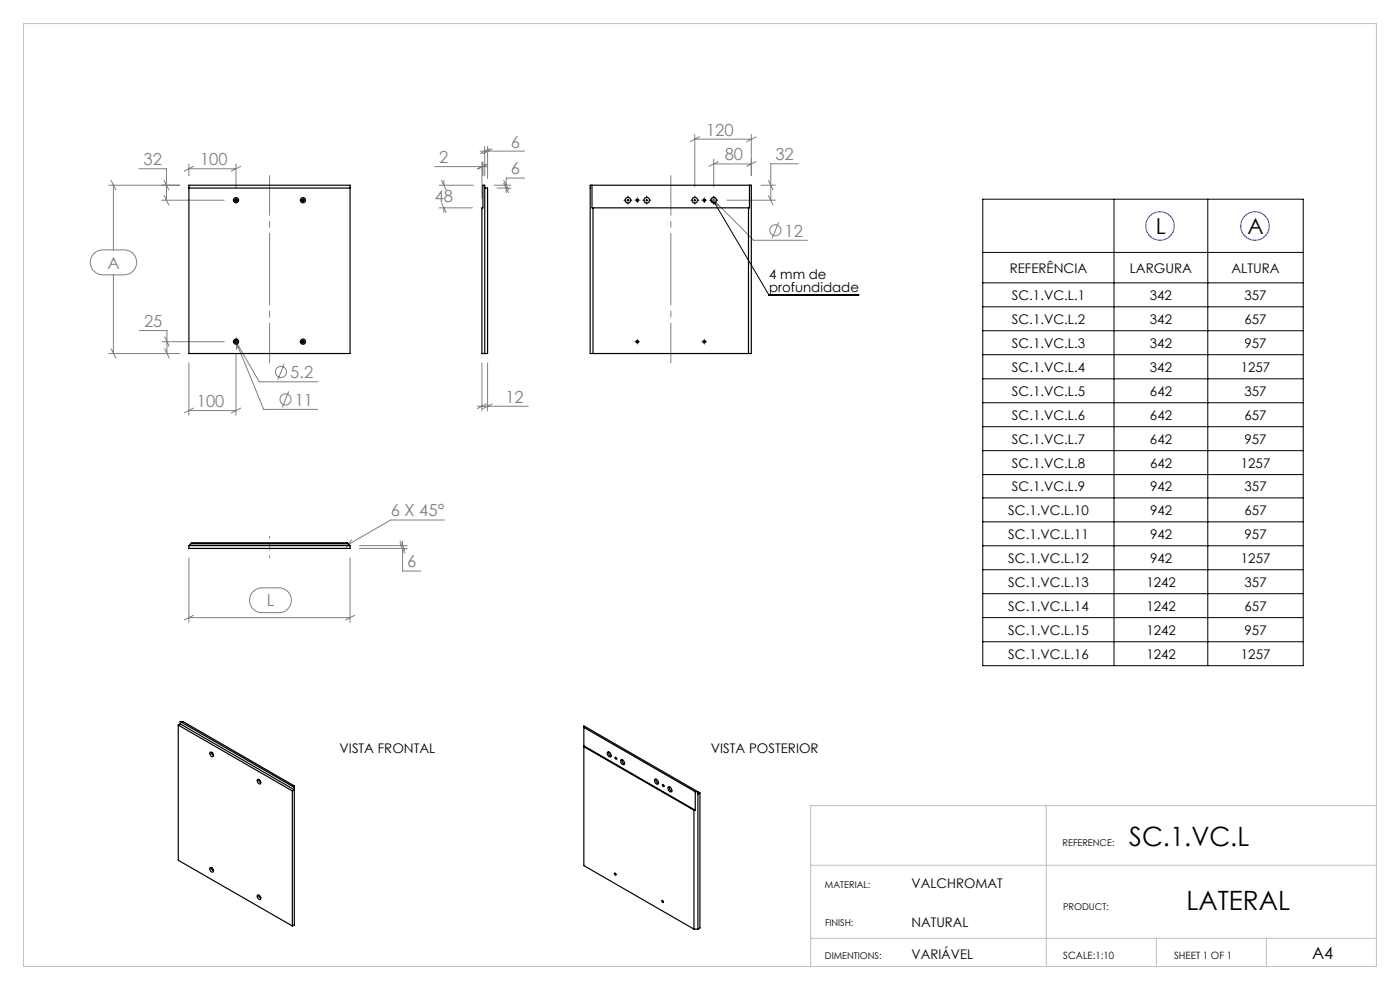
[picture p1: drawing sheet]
<svg xmlns="http://www.w3.org/2000/svg" width="297mm" height="210mm" viewBox="0 0 297 210" stroke-linecap="round" stroke-linejoin="round" font-family="sans-serif">
<g fill="none" stroke="#808080" stroke-width=".21">
<path d="M23.1 39.3h15M23.6 38.3l1 2M24.1 39.3v13.7M29.5 35.8h5.8v6.7M34.8 38.3l1 2M40.1 34.8v2.5M40.1 35.8h10M41.1 35.3l-2 1M50.1 34.8v5.2M51.1 35.3l-2 1M92.2 35.3h11.2M93.2 39.3h7.2"/>
<path d="M93.7 38.3l1 2M94.2 38.3v1M101.8 32.1h9.5M102.2 34.4v7.7M102.4 34.4v2.9M102.8 31.1v6.2M103.2 34.8l-2 1M103.4 31.1v6.8M103.4 34.8l-2 1M103.8 31.6l-2 1M104.4 31.6l-2 1M104.8 39.3h3.6"/>
<path d="M105.4 39.9h3M106.9 38.3l1 2M106.9 38.9l1 2M107.4 39.9v1M111.3 37.8h-3.9v1.5M147.4 28.5v11.1M147.4 29.5h12M148.4 29l-2 1M151.4 33.8v5.8M151.4 34.8h8M152.4 34.3l-2 1M159.4 28.5v8.8"/>
<path d="M160.4 34.3l-2 1M160.4 29l-2 1M161.4 39.3h3.1M163 38.3l1 2M169.4 34.7h-5.9v7.8M19.9 53.8l.2-.2a2.42 2.42 0 0 1 1.7-.6h4.6a2.65 2.65 0 0 1 2.6 2.7 2.65 2.65 0 0 1-2.6 2.6h-4.6a2.65 2.65 0 0 1-2.4-1.6 2.65 2.65 0 0 1 .5-2.9zM24.1 58.3v16.7M34.3 42.5h13.3M34.8 41.5l1 2M93.2 44.1h7M93.7 43.1l1 2M94.2 44.1v1"/>
<path d="M151 42l8.9 9h11.4M151.5 41.8l.7 2.1M154.2 42.5h10.3M163 41.5l1 2M165.2 47.2l-1.4 3.3M23.1 75h15M23.6 74l1 2M29.6 70.1h5.8v4.9M34.4 72.5h13.2M34.9 71.5l1 2M34.9 74l1 2M40.1 77v11.1"/>
<path d="M49.8 72l6.2 14.8h11.4M50 72.2l5 8.8h12.4M50.1 75v13.1M50.1 71.6l.2 2.2M50.4 71.9l-.2 2.2M60.3 77.2l-1.4 3.4M102.2 77v10.2M103.4 77v10.2M40.1 87.1h10M41.1 86.6l-2 1M51.1 86.6l-2 1M61.2 83l-1.3 3.4"/>
<path d="M101.2 86.2h10.9M103.2 85.7l-2 1M104.4 85.7l-2 1M40.1 118.3v13.7M74.3 118.3v13.7M74.6 114.5l-1.3 1.9M76.3 115.7h10.1M76.3 116.3h10.1M84.9 114.8l1 1.9M84.9 115.3l1 2M85.4 116.3v4.8h3.9M85.4 114.8v.9"/>
<path d="M94.3 110.3h-11.4l-8.9 5.2M40.1 131h34.2M41.1 130.5l-2 1M53.6 125.6l.3-.3a2.42 2.42 0 0 1 1.7-.6h3.6a2.63 2.63 0 0 1 2.6 2.6 2.63 2.63 0 0 1-2.6 2.7h-3.6a2.65 2.65 0 0 1-2.4-1.6 2.65 2.65 0 0 1 .4-2.8zM75.3 130.5l-2 1"/>
<circle cx="164.5" cy="48.9" r="1.18"/>
<circle cx="59.6" cy="78.9" r="1.18"/>
<circle cx="60.6" cy="84.7" r="1.18"/>
</g>
<g fill="none" stroke="#00f" stroke-width=".21">
<circle cx="246.1" cy="47.9" r="3"/>
<circle cx="266.2" cy="47.9" r="3"/>
</g>
<g fill="none" stroke="#000" stroke-width=".21">
<path d="M49.8 42.5h.5M50.1 42.2v.5M64 42.5h.5M64.3 42.2v.5M133 42.5h.5M133.2 42.2v.5M134.9 42.5h.5M135.2 42.2v.5M136.9 42.5h.5M137.2 42.2v.5M147.1 42.5h.5M147.4 42.2v.5"/>
<path d="M149.2 42.5h.4M149.4 42.2v.5M150.7 42.4l1.8 1.2M151.2 42.5h.5M151.4 42.2v.5M151.6 43l11.5 19.6h19.1M208.5 42.3h68v98.9h-68zM208.5 53.5h68M208.5 60h68M236.3 42.3v98.9M256.2 42.3v98.9M49.8 72.5h.5"/>
<path d="M50.1 72.2v.5M64 72.5h.5M64.3 72.2v.5M134.9 72.5h.5M135.2 72.2v.5M149.2 72.5h.4M149.4 72.2v.5M208.5 65.1h68M208.5 70.2h68M208.5 75.2h68M208.5 80.4h68M208.5 85.4h68"/>
<path d="M208.5 90.5h68M208.5 95.6h68M208.5 100.7h68M208.5 105.6h68M208.5 110.7h68M208.5 115.8h68M208.5 120.9h68M208.5 125.9h68M208.5 131h68M208.5 136.1h68"/>
</g>
<g fill="none" stroke="#000" stroke-width=".21" stroke-dasharray="15.2 1.3 1.3 1.3">
<path d="M49.6 42.5h.1M50.1 42v-.1M50.1 43h.1M50.6 42.5h.1M63.8 42.5h.1M64.3 42v-.1M64.3 43h.1M64.8 42.5h.1M132.7 42.5h-.3M133.2 42v-.4M133.2 43v.3M133.7 42.5h.4"/>
<path d="M134.7 42.5h.1M135.2 42v-.1M135.2 43h.1M135.7 42.5h.1M136.7 42.5h-.3M137.2 42v-.4M137.2 43v.3M137.7 42.5h.4M146.9 42.5h-.3M147.4 42v-.4M147.4 43v.3M147.9 42.5h.4"/>
<path d="M148.9 42.5h.1M149.4 42v-.1M149.4 43h.1M149.9 42.5h.1M150.9 42.5h-.3M151.4 42v-.4M151.4 43v.3M151.9 42.5h.4M49.6 72.5h.1M50.1 72v-.1M50.1 73h.1M50.6 72.5h.1"/>
<path d="M63.8 72.5h.1M64.3 72v-.1M64.3 73h.1M64.8 72.5h.1M134.7 72.5h.1M135.2 72v-.1M135.2 73h.1M135.7 72.5h.1M148.9 72.5h.1M149.4 72v-.1M149.4 73h.1M149.9 72.5h.1"/>
</g>
<path d="M142.3 37.3v39.7M57.2 77v-39.7" fill="none" stroke="#808080" stroke-width=".21" stroke-dasharray="15.2 1.3 1.3 1.3" stroke-dashoffset="6.8"/>
<path d="M57.2 113.7v4.6" fill="none" stroke="#808080" stroke-width=".21" stroke-dasharray="15.2 1.3 1.3 1.3" stroke-dashoffset="14.8"/>
<path d="M5 5h287v200h-287zM222 170.9v34.1M292 170.9h-120v34.1M172 199h120M172 183.5h120M245.3 199v6M268.6 199v6" fill="none" stroke="#c0c0c0" stroke-width=".21"/>
<g fill="none" stroke="#000" stroke-width=".25">
<path d="M40.1 39.9h34.2M40.1 39.3h34.2v35.7h-34.2zM102.8 39.9h.6v35.1h-1.2v-30.9h.2v-4.8h.4v35.7M125.2 39.3h34.2v35.7h-34.2zM125.6 39.3v4.8h33.4v-4.8M125.8 44.1v30.9M158.8 44.1v30.9M40.1 115.7v.6h34.2v-.6M40.1 115.7l.6-.6h33l.6 .6M40.1 115.7h34.2M40.5 115.3h33.4M37.8 153.8l24.2 14"/>
<path d="M37.8 153.8v28.7l24.2 13.9M38.2 153.6l24.2 13.9-.4 .3M38.2 153.1h.6l23.6 13.6v29.5l-.4 .2M38.2 153.6l-.4 .2M38.2 153.1l24.2 13.9M38.2 153.1v.5M44.6 159.6a.55 .55 0 0 1 .6 .2 .55 .55 0 0 1-.1 .7 .74 .74 0 0 1-.5-.9zM45 159.7v.3l.3 .1M123.9 154.3l23.6 13.6M123.9 158.2l23.6 13.7M123.9 158.4l23.3 13.5M128.9 159.5a.61 .61 0 0 1 .6 .4 .61 .61 0 0 1-.1 .7l-.1-.1a.78 .78 0 0 1-.4-1z"/>
<path d="M129.1 159.5a.77 .77 0 0 0 .5 .9M54.6 165.3a.58 .58 0 0 1 .6 .4 .58 .58 0 0 1-.1 .6h-.1a.71 .71 0 0 1-.4-1zM55.1 165.4a.27 .27 0 0 0-.1 .4 .27 .27 0 0 0 .3 .1M62 167.8v28.6M130.5 160.6a.23 .23 0 0 1 .3 .2 .23 .23 0 0 1-.1 .3zM131.7 161.2a.57 .57 0 0 1 .7 .3 .57 .57 0 0 1-.2 .7l-.4-.4zM131.9 161.1l.1 .5 .5 .4M139 165.3a.66 .66 0 0 1 .6 .4 .66 .66 0 0 1-.1 .7l-.3-.1a.72 .72 0 0 1-.2-1zM139.2 165.3v.5l.5 .4M140.5 166.4l.3 .2v.3l-.2-.2zM141.8 166.9a.66 .66 0 0 1 .6 .4 .66 .66 0 0 1-.1 .7 .73 .73 0 0 1-.5-1.1zM142 166.9a.84 .84 0 0 0 .5 .9"/>
<path d="M147.2 171.9v25.2M147.2 171.9h.3M147.5 167.9v4M147.5 167.9h.6M148.1 167.9v29.2M148.1 167.9l-24.2-13.9v29.6l23.3 13.5M148.1 167.9l.4 .3M148.5 168.2v28.6l-.4 .3M148.5 168.2l-.4 .2M44.6 184.1a.55 .55 0 0 1 .6 .3 .55 .55 0 0 1-.1 .6 .74 .74 0 0 1-.5-.9zM45 184.1v.4l.3 .1M54.6 189.9a.56 .56 0 0 1 .6 .3 .56 .56 0 0 1-.1 .6h-.1a.73 .73 0 0 1-.4-.9z"/>
<path d="M55.1 190a.25 .25 0 0 0-.1 .3 .25 .25 0 0 0 .3 .1M130.4 185.2h.1l.2 .3a.24 .24 0 0 1-.3 0 .24 .24 0 0 1 0-.3zM147.2 197.1h.9"/>
<circle cx="50.1" cy="42.5" r=".26"/>
<circle cx="50.1" cy="42.5" r=".54"/>
<circle cx="64.3" cy="42.5" r=".56"/>
<circle cx="64.3" cy="42.5" r=".25"/>
<circle cx="133.2" cy="42.5" r=".6"/>
<circle cx="135.2" cy="42.5" r=".26"/>
<circle cx="137.2" cy="42.5" r=".6"/>
<circle cx="147.4" cy="42.5" r=".6"/>
<circle cx="149.4" cy="42.5" r=".26"/>
<circle cx="151.4" cy="42.5" r=".6"/>
<circle cx="50.1" cy="72.5" r=".26"/>
<circle cx="50.1" cy="72.5" r=".54"/>
<circle cx="64.3" cy="72.5" r=".56"/>
<circle cx="64.3" cy="72.5" r=".25"/>
<circle cx="135.2" cy="72.5" r=".26"/>
<circle cx="149.4" cy="72.5" r=".26"/>
<circle cx="140.6" cy="191.2" r=".2"/>
</g>
<g font-size="5.6">
<text x="239.6" y="179.5">SC.1.VC.L</text>
<text x="251.7" y="193">LATERAL</text>
</g>
<g font-size="4.7">
<text x="245.2" y="49.6">L</text>
<text x="264.6" y="49.6">A</text>
</g>
<g font-size="3.5" fill="#808080">
<text x="149.8" y="28.7">120</text>
<text x="30.4" y="35">32</text>
<text x="42.4" y="35">100</text>
<text x="93.2" y="34.6">2</text>
<text x="108.4" y="31.3">6</text>
<text x="153.7" y="34">80</text>
<text x="164.5" y="33.9">32</text>
<text x="108.4" y="37">6</text>
<text x="92.2" y="42.8">48</text>
<text x="166.4" y="50.2">12</text>
<text x="22.8" y="57">A</text>
<text x="30.6" y="69.3">25</text>
<text x="61.6" y="80.2">5.2</text>
<text x="41.8" y="86.3">100</text>
<text x="62.5" y="86">11</text>
<text x="107.2" y="85.4">12</text>
<text x="82.9" y="109.5">6 X 45°</text>
<text x="86.4" y="120.4">6</text>
<text x="56.6" y="128.6">L</text>
</g>
<text font-size="3.5" x="278.3" y="203.5">A4</text>
<g font-size="2.8">
<text x="163.2" y="59.1">4 mm de</text>
<text x="214.2" y="57.8">REFERÊNCIA</text>
<text x="239.7" y="57.8">LARGURA</text>
<text x="261.2" y="57.8">ALTURA</text>
<text x="163.2" y="61.9">profundidade</text>
<text x="214.7" y="63.6">SC.1.VC.L.1</text>
<text x="243.9" y="63.6">342</text>
<text x="264" y="63.6">357</text>
<text x="214.7" y="68.7">SC.1.VC.L.2</text>
<text x="243.9" y="68.7">342</text>
<text x="264" y="68.7">657</text>
<text x="214.7" y="73.8">SC.1.VC.L.3</text>
<text x="244" y="73.8">342</text>
<text x="264" y="73.8">957</text>
<text x="214.7" y="78.8">SC.1.VC.L.4</text>
<text x="214.7" y="83.9">SC.1.VC.L.5</text>
<text x="244" y="78.8">342</text>
<text x="244" y="83.9">642</text>
<text x="263.2" y="78.8">1257</text>
<text x="264" y="83.9">357</text>
<text x="214.7" y="89">SC.1.VC.L.6</text>
<text x="244" y="89">642</text>
<text x="264" y="89">657</text>
<text x="214.7" y="94.1">SC.1.VC.L.7</text>
<text x="244" y="94.1">642</text>
<text x="264" y="94.1">957</text>
<text x="214.7" y="99.2">SC.1.VC.L.8</text>
<text x="244" y="99.2">642</text>
<text x="263.3" y="99.2">1257</text>
<text x="214.7" y="104.2">SC.1.VC.L.9</text>
<text x="244" y="104.2">942</text>
<text x="264" y="104.2">357</text>
<text x="213.9" y="109.2">SC.1.VC.L.10</text>
<text x="244" y="109.2">942</text>
<text x="264" y="109.2">657</text>
<text x="213.9" y="114.3">SC.1.VC.L.11</text>
<text x="213.9" y="119.4">SC.1.VC.L.12</text>
<text x="244" y="114.3">942</text>
<text x="244" y="119.4">942</text>
<text x="263.3" y="119.4">1257</text>
<text x="264" y="114.3">957</text>
<text x="213.9" y="124.4">SC.1.VC.L.13</text>
<text x="243.2" y="124.4">1242</text>
<text x="264" y="124.4">357</text>
<text x="213.9" y="129.5">SC.1.VC.L.14</text>
<text x="243.2" y="129.5">1242</text>
<text x="264" y="129.5">657</text>
<text x="213.9" y="134.6">SC.1.VC.L.15</text>
<text x="243.2" y="134.6">1242</text>
<text x="264" y="134.6">957</text>
<text x="213.9" y="139.7">SC.1.VC.L.16</text>
<text x="243.2" y="139.7">1242</text>
<text x="263.3" y="139.7">1257</text>
<text x="72.1" y="159.8">VISTA FRONTAL</text>
<text x="150.8" y="159.8">VISTA POSTERIOR</text>
<text x="193.4" y="188.4">VALCHROMAT</text>
<text x="193.4" y="196.5">NATURAL</text>
<text x="193.4" y="203.5">VARIÁVEL</text>
</g>
<g font-size="2.1">
<text x="225.6" y="203.4">SCALE:1:10</text>
<text x="249.1" y="203.4">SHEET 1 OF 1</text>
</g>
<g font-size="2">
<text x="225.4" y="179.5">REFERENCE:</text>
<text x="175" y="188.4">MATERIAL:</text>
<text x="175" y="196.5">FINISH:</text>
<text x="225.5" y="193">PRODUCT:</text>
<text x="175" y="203.4">DIMENTIONS:</text>
</g>
</svg>
